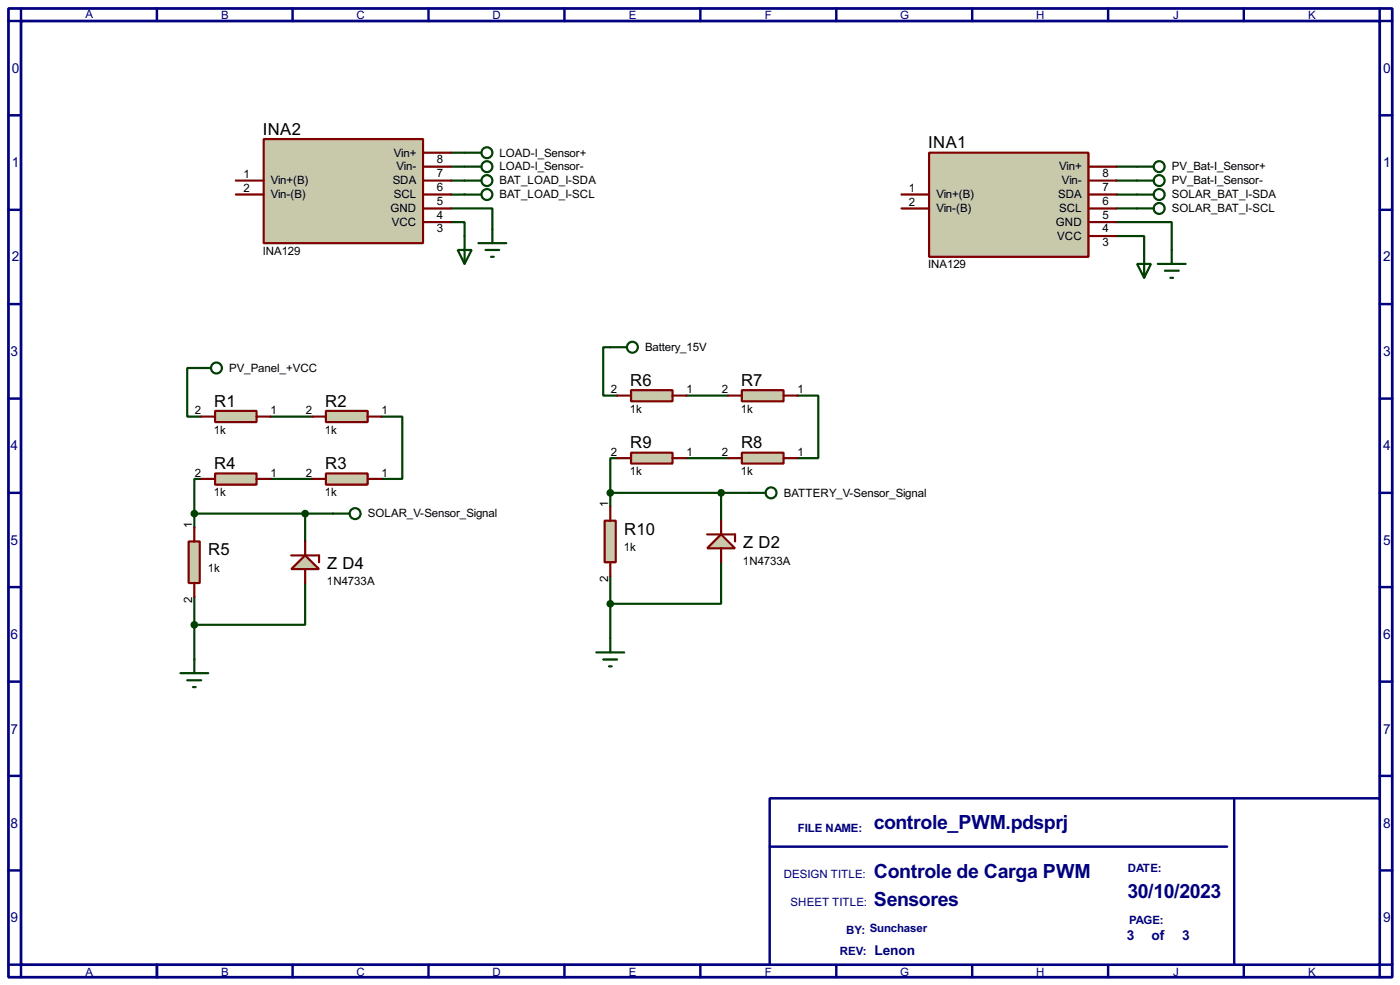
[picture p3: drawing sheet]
<svg xmlns="http://www.w3.org/2000/svg" width="256mm" height="180mm" viewBox="0 0 256 180" stroke-linecap="round" stroke-linejoin="round" font-family="sans-serif">
<path d="M1.6 1.6h253.5v177.3h-253.5zM3.9 3.9h248.9v172.7h-248.9z" fill="none" stroke="#000080" stroke-width=".5"/>
<g fill="none" stroke="#000080" stroke-width=".45">
<path d="M3.9 1.6v2.3h-2.3M28.8 1.6v2.3M53.6 1.6v2.3M78.5 1.6v2.3M103.4 1.6v2.3M128.3 1.6v2.3M153.2 1.6v2.3M178.1 1.6v2.3M203 1.6v2.3M227.9 1.6v2.3M252.8 1.6v2.3h2.3M1.6 21.1h2.3"/>
<path d="M1.6 38.4h2.3M252.8 21.1h2.3M252.8 38.4h2.3M1.6 55.7h2.3M252.8 55.7h2.3M1.6 73h2.3M252.8 73h2.3M1.6 90.2h2.3M252.8 90.2h2.3M1.6 107.5h2.3M252.8 107.5h2.3M1.6 124.8h2.3"/>
<path d="M252.8 124.8h2.3M1.6 142h2.3M1.6 159.3h2.3M252.8 142h2.3M252.8 159.3h2.3M1.6 176.6h2.3v2.3M28.8 176.6v2.3M53.6 176.6v2.3M78.5 176.6v2.3M103.4 176.6v2.3M128.3 176.6v2.3M153.2 176.6v2.3"/>
<path d="M178.1 176.6v2.3M203 176.6v2.3M227.9 176.6v2.3M255.1 176.6h-2.3v2.3"/>
</g>
<path d="M141 146.1h111.8v30.5h-111.8z" fill="#fff" stroke="#000080" stroke-width=".45"/>
<path d="M141 155h83.8M226.1 146.1v30.5" fill="none" stroke="#000080" stroke-width=".45"/>
<g fill="none" stroke="#004000" stroke-width=".4">
<path d="M82.6 38.2h7.6v3.8M82.6 30.5h2.5M82.6 33.1h2.5M82.6 35.6h2.5M82.6 28h2.5M204.5 30.5h3.8M204.5 33.1h3.8M204.5 35.6h3.8M204.5 38.2h3.8M82.6 40.7h2.5v2.5M204.5 40.7h10.2v5.1M204.5 43.2h5.1v2.6"/>
<path d="M35.6 67.4h-1.3v8.9h2.6M49.6 76.3h7.6M69.9 76.3h3.8v11.4h-3.8M111.8 63.6h-1.3v8.8h2.6M125.8 72.4h7.6M146.1 72.4h3.8v11.5h-3.8M35.6 94v2.6M35.6 94h25.4M36.9 87.7h-1.3v6.3M49.6 87.7h7.6M55.9 94v5.1M111.8 90.2v2.6"/>
<path d="M111.8 90.2h25.4M113.1 83.9h-1.3v6.3M125.8 83.9h7.6M132.1 90.2v5.1M35.6 109.3v11.4M55.9 106.7v7.7h-20.3M111.8 105.5v11.4M132.1 102.9v7.6h-20.3"/>
</g>
<path d="M115.6 71.4h7.6v2.1h-7.6z" fill="#c8c8aa" stroke="#800000" stroke-width=".4"/>
<path d="M113.1 72.4h2.5M123.2 72.4h2.6" fill="none" stroke="#800000" stroke-width=".4"/>
<path d="M135.9 71.4h7.7v2.1h-7.7z" fill="#c8c8aa" stroke="#800000" stroke-width=".4"/>
<path d="M133.4 72.4h2.5M143.6 72.4h2.5" fill="none" stroke="#800000" stroke-width=".4"/>
<path d="M135.9 82.9h7.7v2h-7.7z" fill="#c8c8aa" stroke="#800000" stroke-width=".4"/>
<path d="M133.4 83.9h2.5M143.6 83.9h2.5" fill="none" stroke="#800000" stroke-width=".4"/>
<path d="M115.6 82.9h7.6v2h-7.6z" fill="#c8c8aa" stroke="#800000" stroke-width=".4"/>
<path d="M113.1 83.9h2.5M123.2 83.9h2.6" fill="none" stroke="#800000" stroke-width=".4"/>
<path d="M110.8 95.3h2v7.6h-2z" fill="#c8c8aa" stroke="#800000" stroke-width=".4"/>
<path d="M111.8 92.8v2.5M111.8 102.9v2.6" fill="none" stroke="#800000" stroke-width=".4"/>
<path d="M132.1 97.8l2.6 2.6h-5.1z" fill="#c8c8aa" stroke="#800000" stroke-width=".4"/>
<path d="M129.6 97.8h5.1v1.3M132.1 95.3v2.5M132.1 100.4v2.5" fill="none" stroke="#800000" stroke-width=".4"/>
<g fill="#004000" stroke="#004000" stroke-width=".4">
<circle cx="111.8" cy="90.2" r=".5"/>
<circle cx="111.8" cy="110.5" r=".5"/>
<circle cx="132.1" cy="90.2" r=".5"/>
</g>
<g fill="none" stroke="#004000" stroke-width=".4">
<path d="M85.1 30.5h3.1M85.1 33.1h3.1M85.1 28h3.1M85.1 35.6h3.1M208.3 30.5h3.1M208.3 33.1h3.1M208.3 38.2h3.1M208.3 35.6h3.1M83.9 45.8h2.5l-1.3 2.5zM85.1 43.2v5.1M87.7 44.5h5.1M89 45.8h2.5"/>
<path d="M90 47h.5M90.2 42v2.5M208.3 48.3h2.6l-1.3 2.6zM209.6 45.8v5.1M212.1 48.3h5.1M213.4 49.6h2.6M214.4 50.9h.5M214.7 45.8v2.5M111.8 63.6h3.1M137.2 90.2h3.1M109.3 119.4h5.1M111.8 116.9v2.5"/>
<path d="M110.5 120.7h2.6M111.6 122h.5"/>
<circle cx="89.2" cy="33.1" r="1"/>
<circle cx="89.2" cy="28" r="1"/>
<circle cx="89.2" cy="30.5" r="1"/>
<circle cx="89.2" cy="35.6" r="1"/>
<circle cx="212.3" cy="30.5" r="1"/>
<circle cx="212.3" cy="33.1" r="1"/>
<circle cx="212.3" cy="38.2" r="1"/>
<circle cx="212.3" cy="35.6" r="1"/>
<circle cx="115.8" cy="63.6" r="1"/>
<circle cx="141.2" cy="90.2" r="1"/>
</g>
<path d="M39.4 75.2h7.6v2.1h-7.6z" fill="#c8c8aa" stroke="#800000" stroke-width=".4"/>
<path d="M36.9 76.3h2.5M47 76.3h2.6" fill="none" stroke="#800000" stroke-width=".4"/>
<path d="M59.7 75.2h7.7v2.1h-7.7z" fill="#c8c8aa" stroke="#800000" stroke-width=".4"/>
<path d="M57.2 76.3h2.5M67.4 76.3h2.5" fill="none" stroke="#800000" stroke-width=".4"/>
<path d="M59.7 86.7h7.7v2h-7.7z" fill="#c8c8aa" stroke="#800000" stroke-width=".4"/>
<path d="M57.2 87.7h2.5M67.4 87.7h2.5" fill="none" stroke="#800000" stroke-width=".4"/>
<path d="M39.4 86.7h7.6v2h-7.6z" fill="#c8c8aa" stroke="#800000" stroke-width=".4"/>
<path d="M36.9 87.7h2.5M47 87.7h2.6" fill="none" stroke="#800000" stroke-width=".4"/>
<path d="M34.6 99.1h2v7.6h-2z" fill="#c8c8aa" stroke="#800000" stroke-width=".4"/>
<path d="M35.6 96.6v2.5M35.6 106.7v2.6" fill="none" stroke="#800000" stroke-width=".4"/>
<path d="M53.4 104.2l2.5-2.5 2.6 2.5z" fill="#c8c8aa" stroke="#800000" stroke-width=".4"/>
<path d="M55.9 99.1v2.6M53.4 101.7h5.1v1.2M55.9 104.2v2.5" fill="none" stroke="#800000" stroke-width=".4"/>
<g fill="#004000" stroke="#004000" stroke-width=".4">
<circle cx="35.6" cy="94" r=".5"/>
<circle cx="35.6" cy="114.4" r=".5"/>
<circle cx="55.9" cy="94" r=".5"/>
</g>
<g fill="none" stroke="#004000" stroke-width=".4">
<path d="M35.6 67.4h3.1M61 94h3.1M33.1 123.2h5.1M34.3 124.5h2.6M35.4 125.8h.5M35.6 120.7v2.5"/>
<circle cx="39.6" cy="67.4" r="1"/>
<circle cx="65" cy="94" r="1"/>
</g>
<path d="M170.2 28h29.2v19h-29.2z" fill="#c8c8aa" stroke="#800000" stroke-width=".4"/>
<path d="M165.2 35.6h5M165.2 38.2h5M199.4 30.5h5.1M199.4 33.1h5.1M199.4 35.6h5.1M199.4 38.2h5.1M199.4 40.7h5.1M199.4 43.2h5.1" fill="none" stroke="#800000" stroke-width=".4"/>
<path d="M48.3 25.5h29.2v19h-29.2z" fill="#c8c8aa" stroke="#800000" stroke-width=".4"/>
<path d="M43.2 33.1h5.1M43.2 35.6h5.1M77.5 28h5.1M77.5 30.5h5.1M77.5 33.1h5.1M77.5 35.6h5.1M77.5 38.2h5.1M77.5 40.7h5.1" fill="none" stroke="#800000" stroke-width=".4"/>
<g font-size="4" fill="#000080">
<text x="160.1" y="151.8">controle_PWM.pdsprj</text>
<text x="160.1" y="160.7">Controle de Carga PWM</text>
<text x="160.1" y="165.8">Sensores</text>
<text x="206.6" y="164.4">30/10/2023</text>
</g>
<g font-size="3.4">
<text x="48.2" y="24.7">INA2</text>
<text x="170.1" y="27.2">INA1</text>
<text x="115.5" y="70.6">R6</text>
<text x="135.8" y="70.6">R7</text>
<text x="39.3" y="74.4">R1</text>
<text x="59.6" y="74.4">R2</text>
<text x="115.5" y="82.1">R9</text>
<text x="135.8" y="82.1">R8</text>
<text x="39.3" y="85.9">R4</text>
<text x="59.6" y="85.9">R3</text>
<text x="38.2" y="101.7">R5</text>
<text x="114.4" y="97.9">R10</text>
<text x="136.2" y="100.4">Z D2</text>
<text x="60" y="104.2">Z D4</text>
</g>
<g font-size="2.8" fill="#000080">
<text x="2.2" y="13.4">0</text>
<text x="253.4" y="13.4">0</text>
<text x="2.2" y="30.6">1</text>
<text x="253.4" y="30.6">1</text>
<text x="2.2" y="47.9">2</text>
<text x="253.4" y="47.9">2</text>
<text x="1.9" y="65.2">3</text>
<text x="253.4" y="65.2">3</text>
<text x="1.9" y="82.4">4</text>
<text x="253.4" y="82.4">4</text>
<text x="1.9" y="99.7">5</text>
<text x="253.4" y="99.7">5</text>
<text x="1.9" y="117">6</text>
<text x="253.4" y="117">6</text>
<text x="1.9" y="134.3">7</text>
<text x="253.4" y="134.3">7</text>
<text x="1.9" y="151.5">8</text>
<text x="253.4" y="151.5">8</text>
<text x="1.9" y="168.8">9</text>
<text x="206.4" y="172.1">3</text>
<text x="211" y="172.1">of</text>
<text x="216.6" y="172.1">3</text>
<text x="253.4" y="168.8">9</text>
<text x="160.2" y="174.9">Lenon</text>
</g>
<g font-size="2.4" fill="#000080">
<text x="15.6" y="3.2">A</text>
<text x="40.5" y="3.5">B</text>
<text x="65.3" y="3.5">C</text>
<text x="90.2" y="3.5">D</text>
<text x="115.2" y="3.5">E</text>
<text x="140.1" y="3.5">F</text>
<text x="164.9" y="3.5">G</text>
<text x="189.8" y="3.5">H</text>
<text x="214.9" y="3.5">J</text>
<text x="239.6" y="3.5">K</text>
<text x="146.1" y="152.3">FILE NAME:</text>
<text x="143.6" y="160.7">DESIGN TITLE:</text>
<text x="206.6" y="159.7">DATE:</text>
<text x="144.8" y="165.8">SHEET TITLE:</text>
<text x="155" y="170.9">BY: Sunchaser</text>
<text x="206.8" y="169.1">PAGE:</text>
<text x="15.6" y="178.6">A</text>
<text x="40.5" y="178.6">B</text>
<text x="65.3" y="178.6">C</text>
<text x="90.2" y="178.6">D</text>
<text x="115.2" y="178.6">E</text>
<text x="140.1" y="178.6">F</text>
<text x="153.8" y="174.7">REV:</text>
<text x="164.9" y="178.6">G</text>
<text x="189.8" y="178.6">H</text>
<text x="214.9" y="178.6">J</text>
<text x="239.6" y="178.6">K</text>
</g>
<g font-size="2.4">
<text x="72.1" y="28.6">Vin+</text>
<text x="80.1" y="29.8">8</text>
<text x="91.5" y="28.6">LOAD-I_Sensor+</text>
<text x="44.6" y="32.6">1</text>
<text x="44.6" y="35.2">2</text>
<text x="49.6" y="33.8">Vin+(B)</text>
<text x="71.9" y="33.8">SDA</text>
<text x="72.6" y="31.2">Vin-</text>
<text x="80.1" y="32.4">7</text>
<text x="80.1" y="34.9">6</text>
<text x="91.5" y="31.2">LOAD-I_Sensor-</text>
<text x="91.5" y="33.8">BAT_LOAD_I-SDA</text>
<text x="166.5" y="35.2">1</text>
<text x="194" y="31.2">Vin+</text>
<text x="194.5" y="33.8">Vin-</text>
<text x="202" y="32.4">8</text>
<text x="202" y="34.9">7</text>
<text x="214.7" y="31.2">PV_Bat-I_Sensor+</text>
<text x="214.7" y="33.8">PV_Bat-I_Sensor-</text>
<text x="49.6" y="36.3">Vin-(B)</text>
<text x="71.5" y="38.8">GND</text>
<text x="71.8" y="41.3">VCC</text>
<text x="72.1" y="36.3">SCL</text>
<text x="80.1" y="37.5">5</text>
<text x="80.1" y="40">4</text>
<text x="91.5" y="36.3">BAT_LOAD_I-SCL</text>
<text x="166.5" y="37.7">2</text>
<text x="171.5" y="36.3">Vin+(B)</text>
<text x="171.5" y="38.8">Vin-(B)</text>
<text x="193.4" y="41.3">GND</text>
<text x="193.8" y="36.3">SDA</text>
<text x="194" y="38.8">SCL</text>
<text x="202" y="37.5">6</text>
<text x="202" y="40">5</text>
<text x="214.7" y="38.8">SOLAR_BAT_I-SCL</text>
<text x="214.7" y="36.3">SOLAR_BAT_I-SDA</text>
<text x="48.1" y="46.6">INA129</text>
<text x="80.1" y="42.6">3</text>
<text x="193.7" y="43.9">VCC</text>
<text x="202" y="42.6">4</text>
<text x="202" y="45.1">3</text>
<text x="170" y="49.1">INA129</text>
<text x="118.2" y="64.2">Battery_15V</text>
<text x="42" y="68.1">PV_Panel_+VCC</text>
<text x="111.9" y="72">2</text>
<text x="125.8" y="72">1</text>
<text x="132.3" y="72">2</text>
<text x="146.1" y="72">1</text>
<text x="35.7" y="75.8">2</text>
<text x="49.6" y="75.8">1</text>
<text x="56.1" y="75.8">2</text>
<text x="69.9" y="75.8">1</text>
<text x="115.4" y="75.5">1k</text>
<text x="135.7" y="75.5">1k</text>
<text x="39.2" y="79.4">1k</text>
<text x="59.5" y="79.4">1k</text>
<text x="111.9" y="83.5">2</text>
<text x="125.8" y="83.5">1</text>
<text x="132.3" y="83.5">2</text>
<text x="146.1" y="83.5">1</text>
<text x="35.7" y="87.3">2</text>
<text x="49.6" y="87.3">1</text>
<text x="56.1" y="87.3">2</text>
<text x="69.9" y="87.3">1</text>
<text x="115.4" y="87">1k</text>
<text x="135.7" y="87">1k</text>
<text x="39.2" y="90.8">1k</text>
<text x="59.5" y="90.8">1k</text>
<text x="67.4" y="94.7">SOLAR_V-Sensor_Signal</text>
<text x="111.4" y="92.8" transform="rotate(-90 111.4 92.8)">1</text>
<text x="143.6" y="90.9">BATTERY_V-Sensor_Signal</text>
<text x="35.2" y="96.6" transform="rotate(-90 35.2 96.6)">1</text>
<text x="114.3" y="100.8">1k</text>
<text x="38.1" y="104.6">1k</text>
<text x="59.9" y="107.2">1N4733A</text>
<text x="111.4" y="106.6" transform="rotate(-90 111.4 106.6)">2</text>
<text x="136.1" y="103.4">1N4733A</text>
<text x="35.2" y="110.4" transform="rotate(-90 35.2 110.4)">2</text>
</g>
</svg>
